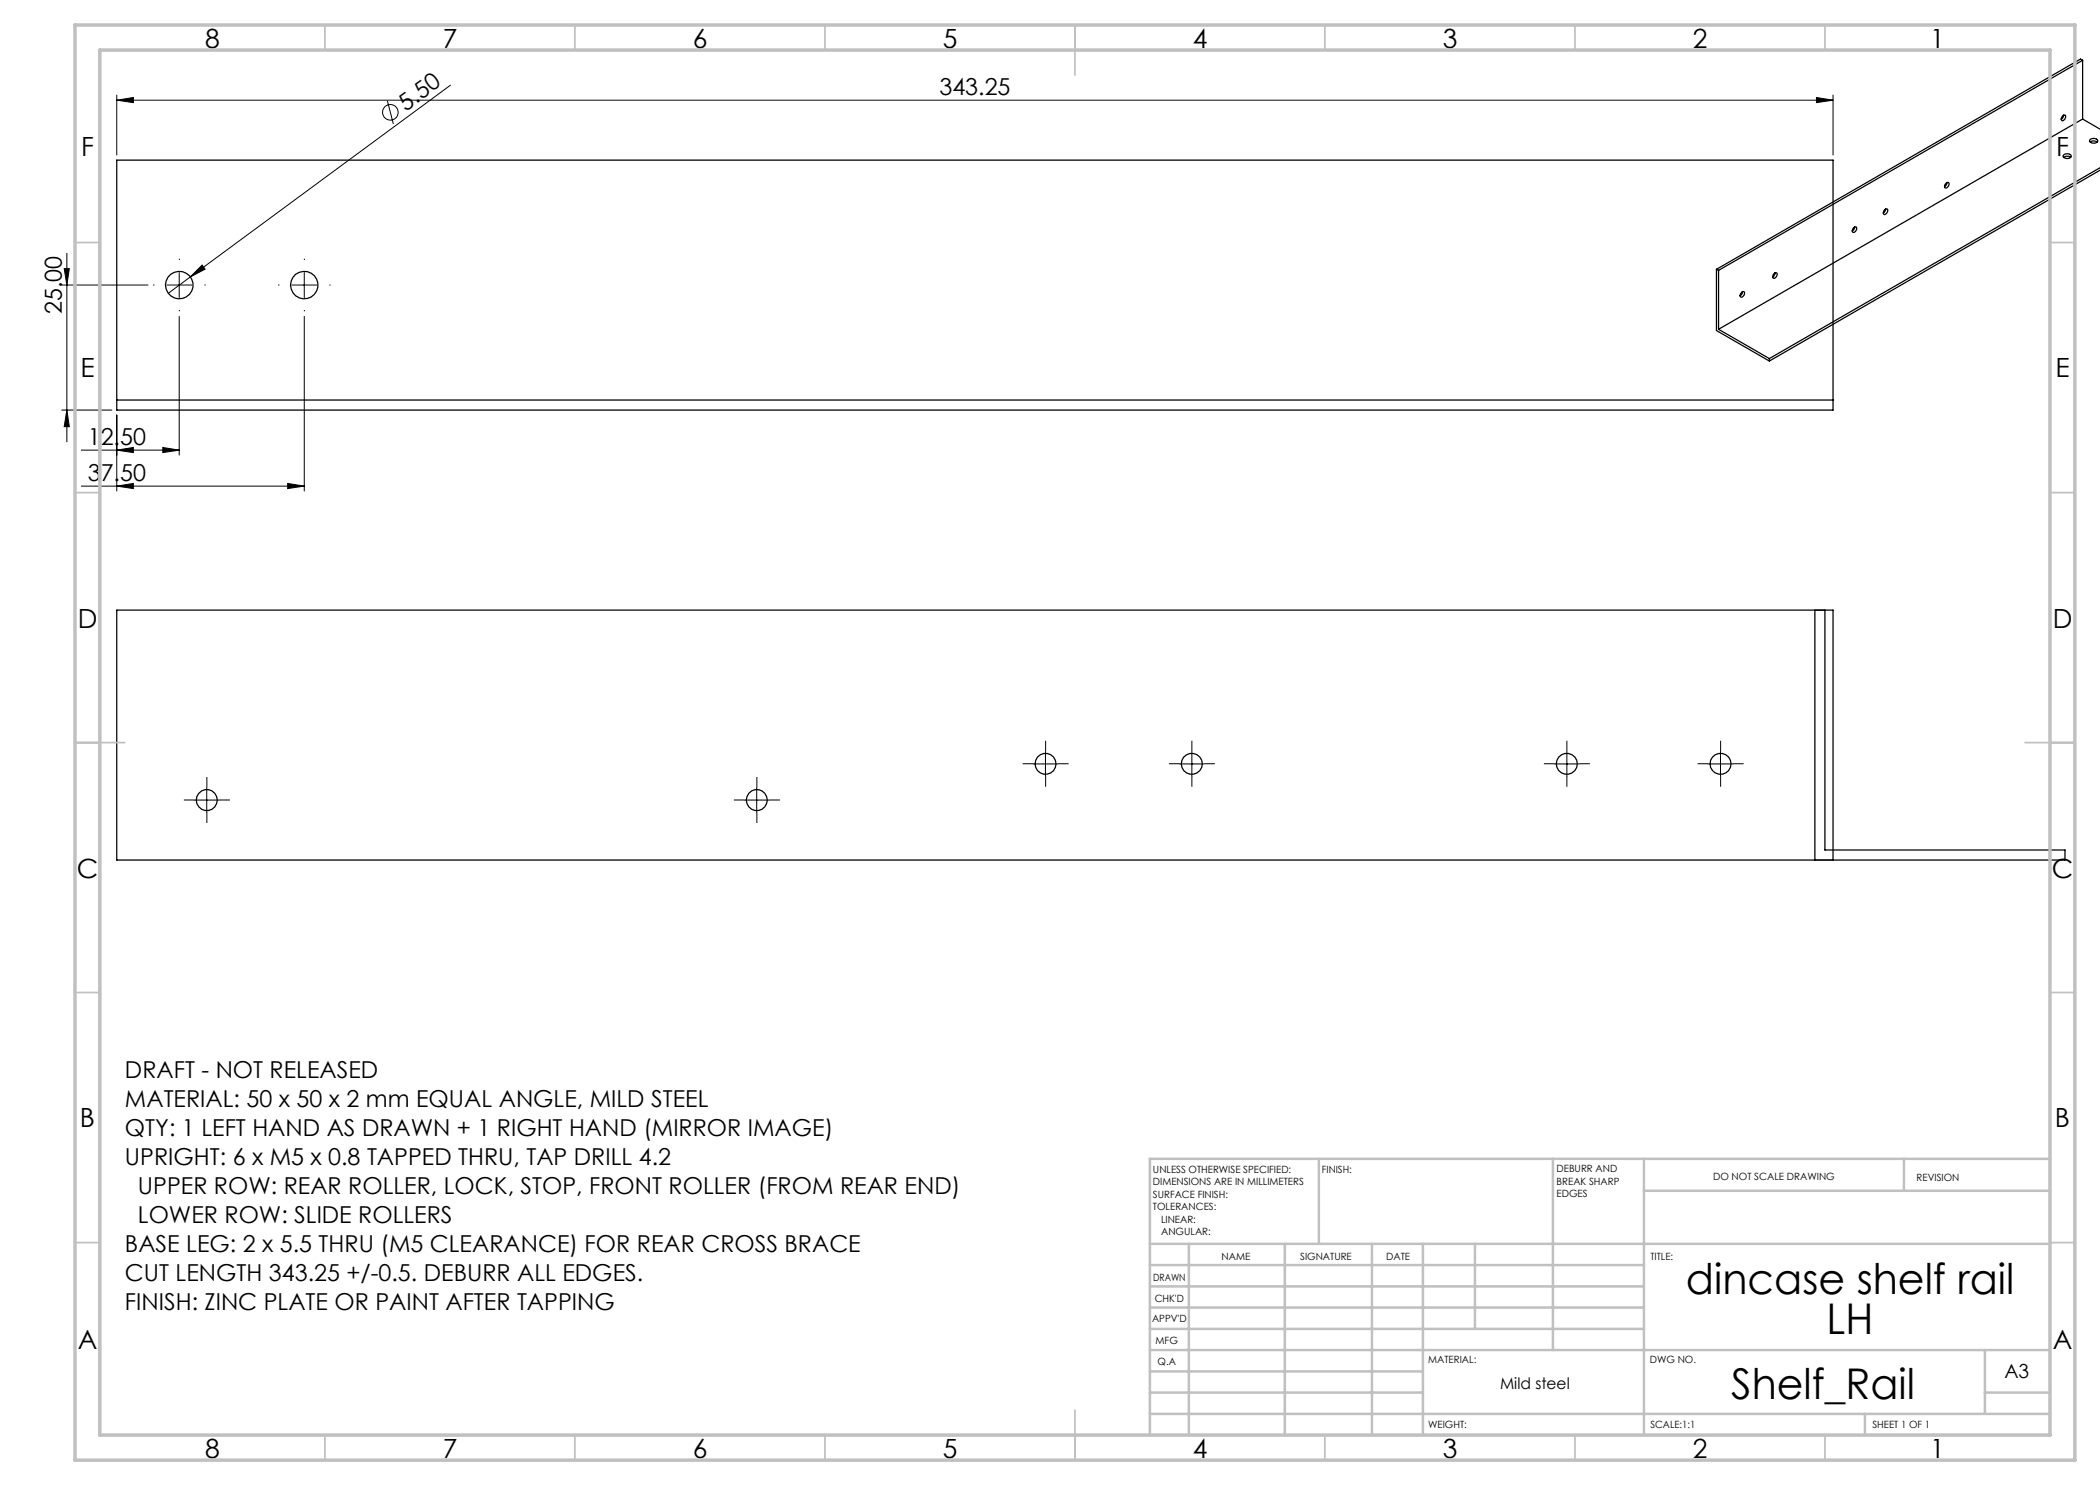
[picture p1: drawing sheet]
<svg xmlns="http://www.w3.org/2000/svg" width="420mm" height="297mm" viewBox="0 0 420 297" stroke-linecap="round" stroke-linejoin="round" font-family="sans-serif">
<g fill="none" stroke="#000" stroke-width=".25">
<path d="M416.5 12.1l-72.8 42M416.5 12.1l-.4-.3-72.8 42.1M416.5 12.1v11.7M23.4 32h343.2v50h-343.2zM389.3 36.6l.3-.1a.59 .59 0 0 1 .1 .7 .59 .59 0 0 1-.8 .3l.1-.6zM389.4 36.5l-.1 .4-.4 .4M412.5 23.2l.4-.2a.66 .66 0 0 1 .1 .7 .66 .66 0 0 1-.6 .4l-.1-.5zM412.7 31.5a1.28 1.28 0 0 1 1.4 0M412.7 23.1l-.1 .4-.3 .3M412.7 23v.1M412.7 31a.98 .98 0 0 1 1.6 .3 1 1 0 0 1-1.7 0zM416.5 23.8l-72.8 42.1"/>
<path d="M416.5 23.8l3.5 2.1M418 27.9a.98 .98 0 0 1 1.6 .3 1 1 0 0 1-1.7 0zM418 28.4a1.28 1.28 0 0 1 1.5 0M420 33.5l-66.1 38.2M420 34l-66.1 38.2M343.3 53.9l.4 .2M343.3 53.9v12.2l10.6 6.1M343.7 54.1v11.8M348.3 58.6l.4-.3a.59 .59 0 0 1 .1 .8 .59 .59 0 0 1-.7 .2zM348.5 58.3l-.1 .5-.4 .4M354.8 54.8l.4-.3a.65 .65 0 0 1 .2 .8 .65 .65 0 0 1-.6 .4l-.3-.4zM355 54.6l-.1 .4-.4 .4"/>
<path d="M370.7 45.6l.3-.2a.53 .53 0 0 1 .4 .5 .53 .53 0 0 1-.4 .5l-.3 .1-.2-.1zM370.9 45.4l-.1 .4-.3 .4M376.9 42l.4-.2a.67 .67 0 0 1 .2 .7 .67 .67 0 0 1-.6 .4l-.2-.3zM377.1 41.8l-.1 .4-.3 .4M343.7 65.9l10.2 5.8M353.9 71.7v.5M23.4 80h343.2M363 122v50M365 122v48h48v2h-389.6v-50h343.2v50"/>
<circle cx="35.8" cy="57" r="2.75"/>
<circle cx="60.9" cy="57" r="2.75"/>
<circle cx="209.1" cy="152.8" r="2.1"/>
<circle cx="238.4" cy="152.8" r="2.1"/>
<circle cx="313.4" cy="152.8" r="2.1"/>
<circle cx="344.1" cy="152.8" r="2.1"/>
<circle cx="41.4" cy="160" r="2.11"/>
<circle cx="151.4" cy="160" r="2.11"/>
</g>
<g fill="none" stroke="#000" stroke-width=".2">
<path d="M23.4 19v12M90.1 17l-52 38.4M363.3 19.5l3.3 .5-3.3 .5zM366.6 19v12M23.4 20l3.3-.5v1zM23.4 20h343.2M77.5 20.1l1.2 4.7M12.3 57h17.3M12.8 53.7h1.1l-.5 3.3zM13.4 50.7v37.7M33.4 57h4.9M35.8 54.5v5"/>
<path d="M38.1 55.4l-4.4 3.3M40.4 53l.6 .8-2.9 1.6zM58.3 57h5.1M60.9 54.5v5M35.8 63.3v27.7M60.9 63.3v34.9M12.3 82h10.1M13.4 82l.5 3.3h-1.1zM16.3 90h19.5M16.3 97.2h44.6M23.4 90l3.3-.5v1zM23.4 97.2l3.3-.5v1z"/>
<path d="M23.4 83v15.2M32.6 89.5l3.2 .5-3.2 .5zM57.5 96.7l3.4 .5-3.4 .5zM41.3 157.5v5M151.3 157.5v5M206.6 152.8h5M209.1 150.3v5M235.9 152.8h4.9M238.4 150.3v5M310.9 152.8h4.9M313.4 150.3v5M341.6 152.8h5"/>
<path d="M344.1 150.3v5M38.8 160h5.1M148.9 160h4.9"/>
<circle cx="78.1" cy="22.5" r="1.56"/>
</g>
<g fill="none" stroke="#000" stroke-width=".2" stroke-dasharray="15.2 1.3 1.3 1.3" stroke-linecap="butt">
<path d="M30.9 57h-.3M35.9 52v-.3M40.9 57h.2M55.9 57h-.3M60.9 52v-.3M65.9 57h.2M35.9 62v.3M60.9 62v.3M41.4 157.5v-2.1M151.4 157.5v-2.1M206.6 152.8h-2.1M209.1 150.3v-2.2"/>
<path d="M209.1 155.3v2.1M211.6 152.8h2.1M235.9 152.8h-2.1M238.4 150.3v-2.2M238.4 155.3v2.1M240.9 152.8h2.1M310.9 152.8h-2.1M313.4 150.3v-2.2M313.4 155.3v2.1M315.9 152.8h2.1M341.6 152.8h-2.1M344.1 150.3v-2.2"/>
<path d="M344.1 155.3v2.1M346.6 152.8h2.1M38.9 160h-2.1M41.4 162.5v2.1M43.9 160h2.1M148.9 160h-2.1M151.4 162.5v2.1M153.9 160h2.1"/>
</g>
<g fill="none" stroke="#c0c0c0" stroke-width=".35">
<path d="M65 5v5M115 5v5M165 5v5M215 5v10M265 5v5M315 5v5M365 5v5M15 48.5h5M410 48.5h5M15 98.5h5M410 98.5h5M15 148.5h10"/>
<path d="M405 148.5h10M15 198.5h5M410 198.5h5M15 248.5h5M410 248.5h5M65 287v5M115 287v5M165 287v5M215 282v10M265 287v5M315 287v5M365 287v5"/>
</g>
<g fill="none" stroke="#c0c0c0" stroke-width=".5">
<path d="M263.8 231.8v17M310.6 231.8v38.2M328.8 231.8v55.2M328.8 238.2h81.2M380.8 231.8v6.4M410 231.8h-180v55.2M230 248.8h180M230 257.3h98.8M230 253h98.8M237.8 248.8v38.2M257 248.8v38.2M274.4 248.8v38.2"/>
<path d="M284.6 248.8v38.2M295 248.8v17M230 265.8h98.8M230 261.5h98.8M230 278.5h54.6M230 274.3h54.6M230 270h180M397 278.5h13M397 270v12.8M230 282.8h180M373 282.8v4.2"/>
</g>
<path d="M15 5h400v287h-400zM20 10h390v277h-390z" fill="none" stroke="#c0c0c0" stroke-width=".7"/>
<g fill="#000">
<path d="M40.4 53l.6 .8-2.9 1.6z"/>
<path d="M23.4 20l3.3-.5v1zM363.3 19.5l3.3 .5-3.3 .5z"/>
<path d="M12.8 53.7h1.1l-.5 3.3zM13.4 82l.5 3.3h-1.1z"/>
<path d="M32.6 89.5l3.2 .5-3.2 .5zM23.4 90l3.3-.5v1zM57.5 96.7l3.4 .5-3.4 .5zM23.4 97.2l3.3-.5v1z"/>
</g>
<g font-size="8.5">
<text x="337.2" y="258.8">dincase shelf rail</text>
<text x="365.3" y="266.9">LH</text>
<text x="346.3" y="279.7">Shelf_Rail</text>
</g>
<g font-size="5.3">
<text x="41" y="9.5">8</text>
<text x="88.5" y="9.5">7</text>
<text x="138.5" y="9.5">6</text>
<text x="188.5" y="9.5">5</text>
<text x="238.5" y="9.5">4</text>
<text x="288.5" y="9.5">3</text>
<text x="338.5" y="9.5">2</text>
<text x="386" y="9.5">1</text>
<text x="16.2" y="31.3">F</text>
<text x="411.2" y="31.3">F</text>
<text x="16.1" y="75.5">E</text>
<text x="411.1" y="75.5">E</text>
<text x="15.5" y="125.5">D</text>
<text x="410.5" y="125.5">D</text>
<text x="15.4" y="175.5">C</text>
<text x="410.4" y="175.5">C</text>
<text x="16" y="225.5">B</text>
<text x="411" y="225.5">B</text>
<text x="15.5" y="269.8">A</text>
<text x="410.5" y="269.8">A</text>
<text x="41" y="291.5">8</text>
<text x="88.5" y="291.5">7</text>
<text x="138.5" y="291.5">6</text>
<text x="188.5" y="291.5">5</text>
<text x="238.5" y="291.5">4</text>
<text x="288.5" y="291.5">3</text>
<text x="338.5" y="291.5">2</text>
<text x="386" y="291.5">1</text>
</g>
<g font-size="4.7">
<text x="81.2" y="22.3" transform="rotate(-36 81.2 22.3)">5.50</text>
<text x="187.9" y="19">343.25</text>
<text x="12.4" y="62.8" transform="rotate(-90 12.4 62.8)">25.00</text>
<text x="17.6" y="89">12.50</text>
<text x="17.6" y="96.2">37.50</text>
<text x="25" y="215.5">DRAFT - NOT RELEASED</text>
<text x="25" y="221.3">MATERIAL: 50 x 50 x 2 mm EQUAL ANGLE, MILD STEEL</text>
<text x="25" y="227.1">QTY: 1 LEFT HAND AS DRAWN + 1 RIGHT HAND (MIRROR IMAGE)</text>
<text x="25" y="232.9">UPRIGHT: 6 x M5 x 0.8 TAPPED THRU, TAP DRILL 4.2</text>
<text x="27.6" y="238.7">UPPER ROW: REAR ROLLER, LOCK, STOP, FRONT ROLLER (FROM REAR END)</text>
<text x="27.6" y="244.5">LOWER ROW: SLIDE ROLLERS</text>
<text x="25" y="250.3">BASE LEG: 2 x 5.5 THRU (M5 CLEARANCE) FOR REAR CROSS BRACE</text>
<text x="25" y="256.1">CUT LENGTH 343.25 +/-0.5. DEBURR ALL EDGES.</text>
<text x="25" y="261.9">FINISH: ZINC PLATE OR PAINT AFTER TAPPING</text>
</g>
<text font-size="3.9" x="400.9" y="275.5">A3</text>
<text font-size="3.2" x="300" y="277.9">Mild steel</text>
<g font-size="2">
<text x="230.6" y="234.6">UNLESS OTHERWISE SPECIFIED:</text>
<text x="230.6" y="237.1">DIMENSIONS ARE IN MILLIMETERS</text>
<text x="230.6" y="239.6">SURFACE FINISH:</text>
<text x="264.4" y="234.6">FINISH:</text>
<text x="311.3" y="234.5">DEBURR AND</text>
<text x="311.3" y="237">BREAK SHARP</text>
<text x="311.3" y="239.5">EDGES</text>
<text x="342.6" y="236">DO NOT SCALE DRAWING</text>
<text x="383.3" y="236.2">REVISION</text>
<text x="230.6" y="242.1">TOLERANCES:</text>
<text x="232.2" y="244.6">LINEAR:</text>
<text x="232.2" y="247.1">ANGULAR:</text>
<text x="244.3" y="252">NAME</text>
<text x="260" y="251.9">SIGNATURE</text>
<text x="277.2" y="251.9">DATE</text>
<text x="330.1" y="251.9">TITLE:</text>
<text x="230.6" y="256.1">DRAWN</text>
<text x="230.9" y="260.3">CHK'D</text>
<text x="230.4" y="264.4">APPV'D</text>
<text x="231.1" y="268.8">MFG</text>
<text x="231.5" y="273">Q.A</text>
<text x="285.6" y="272.5">MATERIAL:</text>
<text x="330" y="272.5">DWG NO.</text>
<text x="285.6" y="285.5">WEIGHT:</text>
<text x="330.1" y="285.6">SCALE:1:1</text>
<text x="374.5" y="285.6">SHEET 1 OF 1</text>
</g>
</svg>
